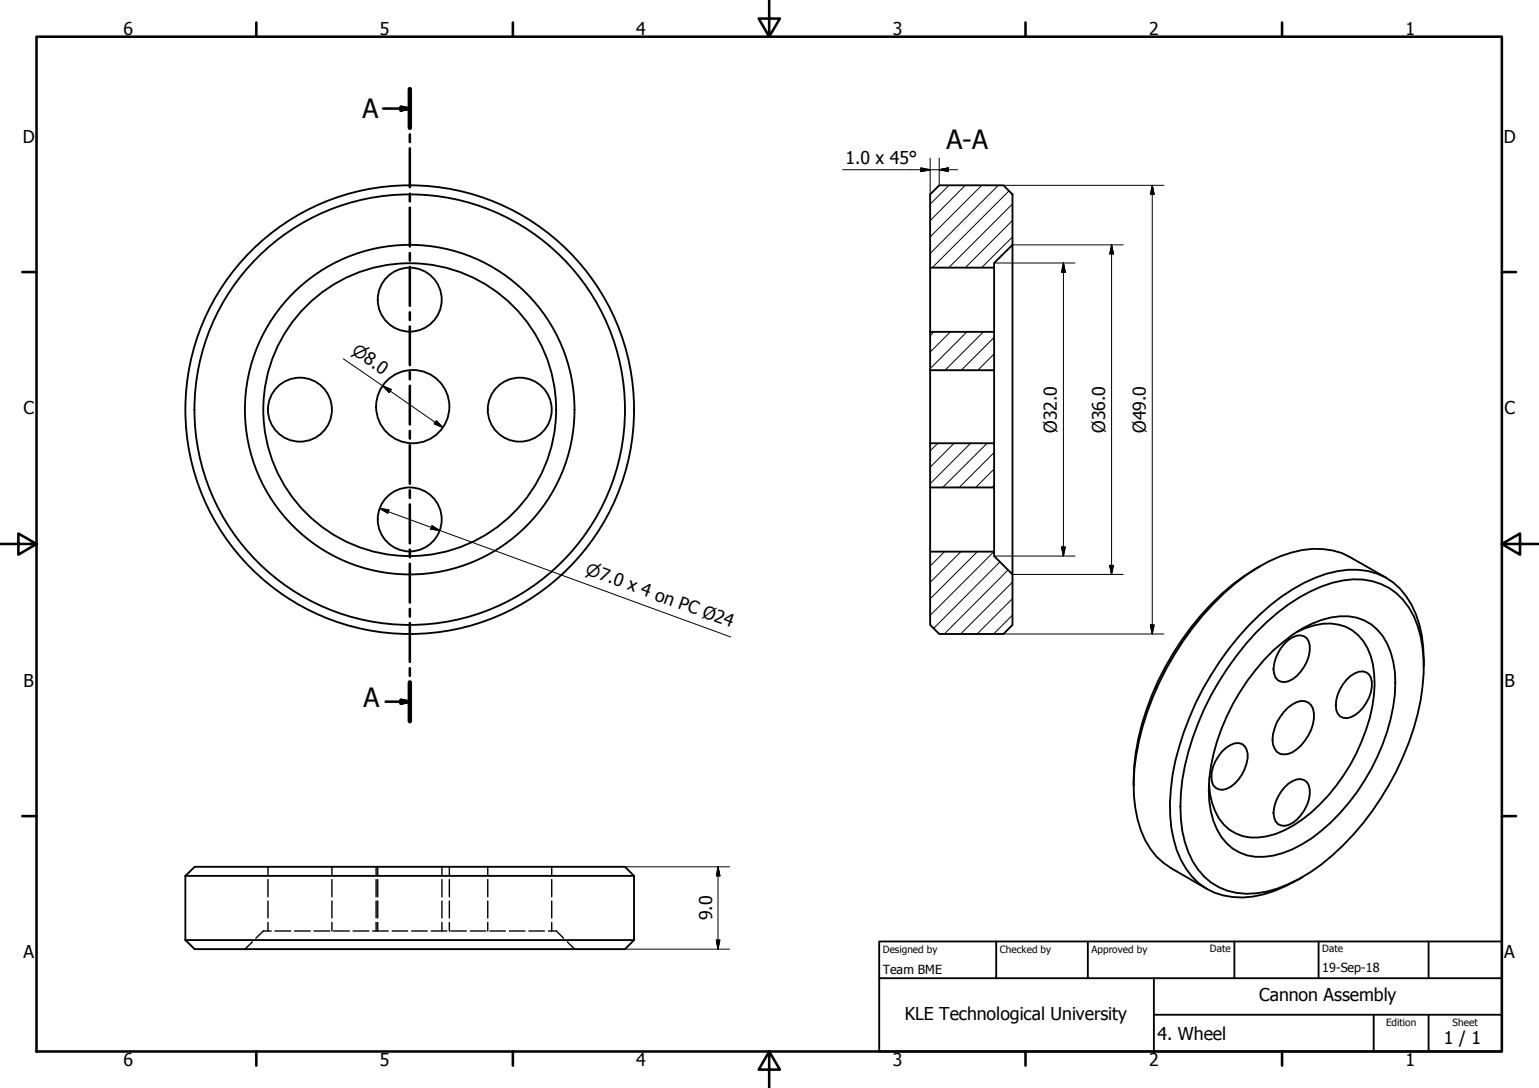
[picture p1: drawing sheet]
<svg xmlns="http://www.w3.org/2000/svg" width="420mm" height="297mm" viewBox="0 0 420 297" stroke-linecap="round" stroke-linejoin="round" font-family="sans-serif">
<!-- layer: Visible (ISO) -->
<g fill="none" stroke="#000" stroke-width=".51">
<path d="M256.4 50.6h17.5l2.5 2.5v13.8l-5 4.9v1.3h-17.5v-20zM253.9 73.1v17.5M271.4 73.1v17.5M276.4 66.9v89.9M253.9 90.6h17.5v10.5h-17.5zM53.1 111.8a58.8 58.8 0 0 1 87-51.5 58.8 58.8 0 0 1 3.4 101.1 58.8 58.8 0 0 1-90.3-45.5l-.1-4.1M253.9 101.1v19.9M271.4 101.1v19.9M253.9 121h17.5v12.1h-17.5zM253.9 133.1v17.5M271.4 133.1v17.5M253.9 150.6h17.5v1.2l5 5v13.8l-2.5 2.5h-17.5l-2.5-2.5z"/>
<path d="M344 154.6a64 64 0 0 0-23.7 23.8 67.5 67.5 0 0 0-10.8 36.2M378.5 157.8l-9.9-5.7a20.7 20.7 0 0 0-16-1.2 48.1 48.1 0 0 0-21.4 14 79.1 79.1 0 0 0-21.5 45.1 36.5 36.5 0 0 0 2.9 19.3 18 18 0 0 0 7.1 7.7l9.9 5.7M342.9 172.7a49 49 0 0 1 20.8-13.6 18.7 18.7 0 0 1 17.6 2.9 22.5 22.5 0 0 1 7.1 14.9 57.4 57.4 0 0 1-5.4 29.7 72.9 72.9 0 0 1-25.2 31.5 31.6 31.6 0 0 1-17.6 5.9 16.7 16.7 0 0 1-15.8-11.4 38.8 38.8 0 0 1-1.6-19.6 77 77 0 0 1 20.1-40.3zM347.6 177.6a37 37 0 0 1 13.1-8.3 14.3 14.3 0 0 1 15.3 2.6 20.3 20.3 0 0 1 4.9 14.5 56 56 0 0 1-15.1 35.6 36.1 36.1 0 0 1-18.2 11.6 13.3 13.3 0 0 1-16.3-9.5 33.1 33.1 0 0 1 0-18.2 59.7 59.7 0 0 1 16.3-28.3zM350.7 175.7a5.2 5.2 0 0 1 5.3-2 3.7 3.7 0 0 1 1.6 4 10.8 10.8 0 0 1-5.8 8.3 2.77 2.77 0 0 1-3.9-2.1 10.1 10.1 0 0 1 2.8-8.2zM353.9 172.6a15.9 15.9 0 0 1 13.5-1.5 13.4 13.4 0 0 1 7.4 10.4 36.8 36.8 0 0 1-3.1 20.9 49.8 49.8 0 0 1-18.6 22.9 18.3 18.3 0 0 1-13.9 3 12.3 12.3 0 0 1-8.3-9.1l-.6-2.5-.2-2.7M351.6 193.2a5.1 5.1 0 0 1 5.6-1.4 4.3 4.3 0 0 1 1.5 4.3 12.9 12.9 0 0 1-5.9 9.3 3.3 3.3 0 0 1-5.3-2.2 12 12 0 0 1 4.1-10zM367.7 185.5a5.2 5.2 0 0 1 5.3-1.9 3.7 3.7 0 0 1 1.5 3.9 10.8 10.8 0 0 1-5.8 8.3 2.77 2.77 0 0 1-3.9-2 10.1 10.1 0 0 1 2.9-8.3zM388.7 182a31.5 31.5 0 0 0-4.8-19.3 17.7 17.7 0 0 0-18.8-6.8 43.1 43.1 0 0 0-21.2 11.9 80.3 80.3 0 0 0-23.8 43.8 42.3 42.3 0 0 0 1.1 20.5 18.4 18.4 0 0 0 12.7 12.4 25 25 0 0 0 17.2-2.6l4.5-2.5M333.7 205.1a5.4 5.4 0 0 1 5.4-2 4.3 4.3 0 0 1 1.2 5.4 10.4 10.4 0 0 1-5.5 6.9 2.97 2.97 0 0 1-4.1-3.3 10.7 10.7 0 0 1 3-7zM350.7 214.9a5.2 5.2 0 0 1 5.3-1.9 3.7 3.7 0 0 1 1.6 3.9 10.8 10.8 0 0 1-5.8 8.3 2.77 2.77 0 0 1-3.9-2 10.1 10.1 0 0 1 2.8-8.3zM50.6 239.1h122.5"/>
<path d="M50.6 239.1l2.5-2.4h117.5l2.5 2.4M50.6 239.1v17.6M173.1 239.1v17.6M50.6 256.7h122.5M50.6 256.7l2.5 2.4h117.5l2.5-2.4"/>
<circle cx="111.9" cy="81.8" r="8.7"/>
<circle cx="81.9" cy="111.8" r="8.7"/>
<circle cx="111.8" cy="111.8" r="61.3"/>
<circle cx="111.9" cy="111.8" r="45"/>
<circle cx="111.9" cy="111.8" r="40"/>
<circle cx="112.7" cy="111" r="10"/>
<circle cx="141.9" cy="111.8" r="8.7"/>
<circle cx="111.9" cy="141.8" r="8.7"/>
</g>
<!-- layer: Hidden (ISO) -->
<g fill="none" stroke="#000" stroke-width=".38">
<path d="M73.2 236.7v2.3M90.6 236.7v2.3M102.7 236.7v2.3M103.1 236.7v2.3M120.6 236.7v2.3M122.7 236.7v2.3M133.2 236.7v2.3M150.6 236.7v2.3M68.9 257.2l-2 1.9M73.2 240.1v4.7M73.2 246v4.6M73.2 251.8v2.4"/>
<path d="M74 254.2h-2.1l-2.1 1.9M75.1 254.2h4.3M80.4 254.2h4.3M85.7 254.2h4.3M90.6 240.1v4.7M90.6 246v4.6M90.6 251.8v2.4M91.1 254.2h4.3M96.4 254.2h4.3M101.7 254.2h4.3M102.7 240.1v4.7M102.7 246v4.6"/>
<path d="M102.7 251.8v2.4M103.1 240.1v4.7M103.1 246v4.6M103.1 251.8v2.4M107.1 254.2h4.2M112.4 254.2h4.2M117.7 254.2h4.3M120.6 240.1v4.7M120.6 246v4.6M120.6 251.8v2.4M122.7 240.1v4.7M122.7 246v4.6"/>
<path d="M122.7 251.8v2.4M123.1 254.2h4.2M128.4 254.2h4.3M133.2 240.1v4.7M133.2 246v4.6M133.2 251.8v2.4M133.7 254.2h4.3M139.1 254.2h4.2M144.4 254.2h4.3M149.7 254.2h2.2l2 1.9M150.6 240.1v4.7M150.6 246v4.6"/>
<path d="M150.6 251.8v2.4M154.9 257.2l2 1.9"/>
</g>
<!-- layer: Section Line (ISO) -->
<g fill="none" stroke="#000" stroke-width=".7">
<path d="M104.6 29.6h7.3M109.4 29.1l2.5 .5-2.5 .5zM111.9 24.3v10.6M111.9 36.7v2.1M111.9 40.5v10.6M111.9 52.9v2.1M111.9 56.7v10.6M111.9 69.1v2.1M111.9 72.9v10.6M111.9 85.3v2.1M111.9 89.1v10.6M111.9 101.5v2.1"/>
<path d="M111.9 105.3v10.6M111.9 117.7v2M111.9 121.5v10.6M111.9 133.8v2.1M111.9 137.7v10.6M111.9 150v2.1M111.9 153.9v10.6M111.9 166.2v2.1M111.9 170.1v10.6M105.3 191.6h6.6M109.4 191.1l2.5 .5-2.5 .5zM111.9 182.4v2.1"/>
<path d="M111.9 186.3v10.6"/>
</g>
<path d="M111.9 24.3v10.6M111.9 186.3v10.6" fill="none" stroke="#000" stroke-width="1.2"/>
<path d="M109.4 30.1l2.5-.5zM109.4 29.1l2.5 .5-2.5 .5zM109.4 192.1l2.5-.5zM109.4 191.1l2.5 .5-2.5 .5z" fill="#000" stroke="#000" stroke-width=".7"/>
<!-- layer: Border (ISO) -->
<g fill="none" stroke="#000" stroke-width=".7">
<path d="M10 10h400v277.1h-400zM70 6.1v3.9M140 6.1v3.9M210 0v10l-2.9-4.9h5.8l-2.9 4.9M280 6.1v3.9M350 6.1v3.9M6.1 74.3h3.9M410 74.3h3.9M0 148.5h10l-5-2.8v5.7l5-2.9M410 148.5l5 2.9v-5.7l-5 2.8h10M6.1 222.8h3.9M410 222.8h3.9"/>
<path d="M70 287.1v3.8M140 287.1v3.8M210 287.1l2.9 4.9h-5.8l2.9-4.9v9.9M280 287.1v3.8M350 287.1v3.8"/>
</g>
<!-- layer: Title (ISO) -->
<path d="M240 257h170v30.1h-170zM272 257v10.1M297 257v10.1M337 257v10.1M360 257v10.1M390 257v10.1M240 267.1h170M315 277h95M315 267.1v20M375 277v10.1M390 277v10.1" fill="none" stroke="#000" stroke-width=".51"/>
<!-- layer: Hatch (ISO) -->
<g fill="none" stroke="#000" stroke-width=".27">
<path d="M259.1 50.6l-5.2 5.1M263.5 50.6l-9.6 9.6M268 50.6l-14.1 14.1M272.5 50.6l-18.6 18.6M275.5 52.1l-21 21M276.4 55.7l-17.4 17.4M276.4 64.7l-8.4 8.4M276.4 60.2l-12.9 12.9M255 90.6l-1.1 1.1M259.5 90.6l-5.6 5.5M264 90.6l-10.1 10M268.5 90.6l-10.5 10.5"/>
<path d="M271.4 96.6l-4.4 4.5M271.4 92.1l-9 9M256 121l-2.1 2.1M260.5 121l-6.6 6.6M265 121l-11.1 11.1M269.5 121l-12.1 12.1M271.4 132.5l-.6 .6M271.4 128.1l-5 5M271.4 123.6l-9.5 9.5M257.9 150.6l-4 3.9M262.3 150.6l-8.4 8.4M266.8 150.6l-12.9 12.9"/>
<path d="M271.3 150.6l-17.4 17.4M273 153.4l-18.1 18.2M275.2 155.6l-17.4 17.5M276.4 158.9l-14.1 14.2M276.4 167.9l-5.1 5.2M276.4 163.4l-9.6 9.7"/>
</g>
<!-- layer: Dimension (ISO) -->
<g fill="none" stroke="#000" stroke-width=".27">
<path d="M230.1 46.3h31.3M251.4 45.8l2.5 .5-2.5 .5zM253.9 43.2v9.9M256.4 46.3l2.5-.5v1zM256.4 43.2v7.4M273.9 50.6h43.9M314.6 50.6l.5 2.5h-1zM314.6 50.6v122.5M271.4 71.8h22.1M276.4 66.9h30.2M290.3 71.8l.5 2.5h-1zM290.3 71.8v80"/>
<path d="M303.5 66.9l.5 2.4h-1zM303.5 66.9v89.9M93.7 98l27.2 18.7M104.5 105.3l2.3 1-.6 .9zM119.1 114.9l1.8 1.8-2.3-1zM103.6 138.8l2.6 .4-.3 .9zM103.6 138.8l95.9 35.1M117.9 143.5l2.2 1.3-2.5-.4zM271.4 151.8h22.1M276.4 156.8h30.2M289.8 149.3h1l-.5 2.5zM303 154.4h1l-.5 2.4z"/>
<path d="M273.9 173.1h43.9M314.1 170.6h1l-.5 2.5zM170.6 236.7h28.6M196 236.7l.5 2.4h-.9zM196 236.7v22.4M170.6 259.1h28.6M195.6 256.7h.9l-.5 2.4z"/>
</g>
<g fill="#000" stroke="#000" stroke-width=".27">
<path d="M251.4 46.8l2.5-.5zM251.4 45.8l2.5 .5-2.5 .5zM256.4 46.3l2.5-.5zM256.4 46.3l2.5-.5v1zM314.6 50.6l.5 2.5zM314.6 50.6l.5 2.5h-1zM290.3 71.8l.5 2.5zM290.3 71.8l.5 2.5h-1zM303.5 66.9l.5 2.4zM303.5 66.9l.5 2.4h-1zM104.5 105.3l2.3 1zM104.5 105.3l2.3 1-.6 .9z"/>
<path d="M118.6 115.7l2.3 1zM119.1 114.9l1.8 1.8-2.3-1zM103.6 138.8l2.6 .4zM103.6 138.8l2.6 .4-.3 .9zM117.6 144.4l2.5 .4zM117.9 143.5l2.2 1.3-2.5-.4zM289.8 149.3l.5 2.5zM289.8 149.3h1l-.5 2.5zM303 154.4l.5 2.4zM303 154.4h1l-.5 2.4zM314.1 170.6l.5 2.5zM314.1 170.6h1l-.5 2.5z"/>
<path d="M196 236.7l.5 2.4zM196 236.7l.5 2.4h-.9zM195.6 256.7l.4 2.4zM195.6 256.7h.9l-.5 2.4z"/>
</g>
<g font-size="7.2">
<text x="99" y="32.2">A</text>
<text x="258.4" y="40.8">A-A</text>
<text x="99.3" y="192.9">A</text>
</g>
<g font-size="4.8">
<text x="33.7" y="9.6">6</text>
<text x="103.7" y="9.6">5</text>
<text x="173.7" y="9.6">4</text>
<text x="243.7" y="9.6">3</text>
<text x="313.7" y="9.6">2</text>
<text x="383.7" y="9.6">1</text>
<text x="6.2" y="38.9">D</text>
<text x="410.5" y="38.9">D</text>
<text x="230.8" y="44.8">1.0 x 45°</text>
<text x="6.4" y="113.1">C</text>
<text x="410.7" y="113.1">C</text>
<text x="288.5" y="118.2" transform="rotate(-90 288.5 118.2)">Ø32.0</text>
<text x="301.7" y="118.2" transform="rotate(-90 301.7 118.2)">Ø36.0</text>
<text x="312.8" y="118.2" transform="rotate(-90 312.8 118.2)">Ø49.0</text>
<text x="6.4" y="187.4">B</text>
<text x="410.7" y="187.4">B</text>
<text x="194.4" y="251.3" transform="rotate(-90 194.4 251.3)">9.0</text>
<text x="6.4" y="261.7">A</text>
<text x="410.7" y="261.7">A</text>
<text x="343.7" y="273.4">Cannon Assembly</text>
<text x="247" y="278.4">KLE Technological University</text>
<text x="316" y="283.8">4. Wheel</text>
<text x="394.2" y="285">1 / 1</text>
<text x="33.7" y="290.9">6</text>
<text x="103.7" y="290.9">5</text>
<text x="173.7" y="290.9">4</text>
<text x="243.7" y="290.9">3</text>
<text x="313.7" y="290.9">2</text>
<text x="383.7" y="290.9">1</text>
</g>
<g font-size="4.6">
<text x="95.8" y="96.4" transform="rotate(35 95.8 96.4)">⌀8.0</text>
<text x="159.6" y="156.8" transform="rotate(20 159.6 156.8)">⌀7.0 x 4 on PC Ø24</text>
</g>
<g font-size="3.4">
<text x="241" y="266">Team BME</text>
<text x="361" y="265.4">19-Sep-18</text>
</g>
<g font-size="2.7">
<text x="241" y="260.1">Designed by</text>
<text x="273" y="260.1">Checked by</text>
<text x="298" y="260.1">Approved by</text>
<text x="330.3" y="260">Date</text>
<text x="361" y="260">Date</text>
<text x="378.4" y="280.1">Edition</text>
<text x="396.6" y="280.1">Sheet</text>
</g>
</svg>
